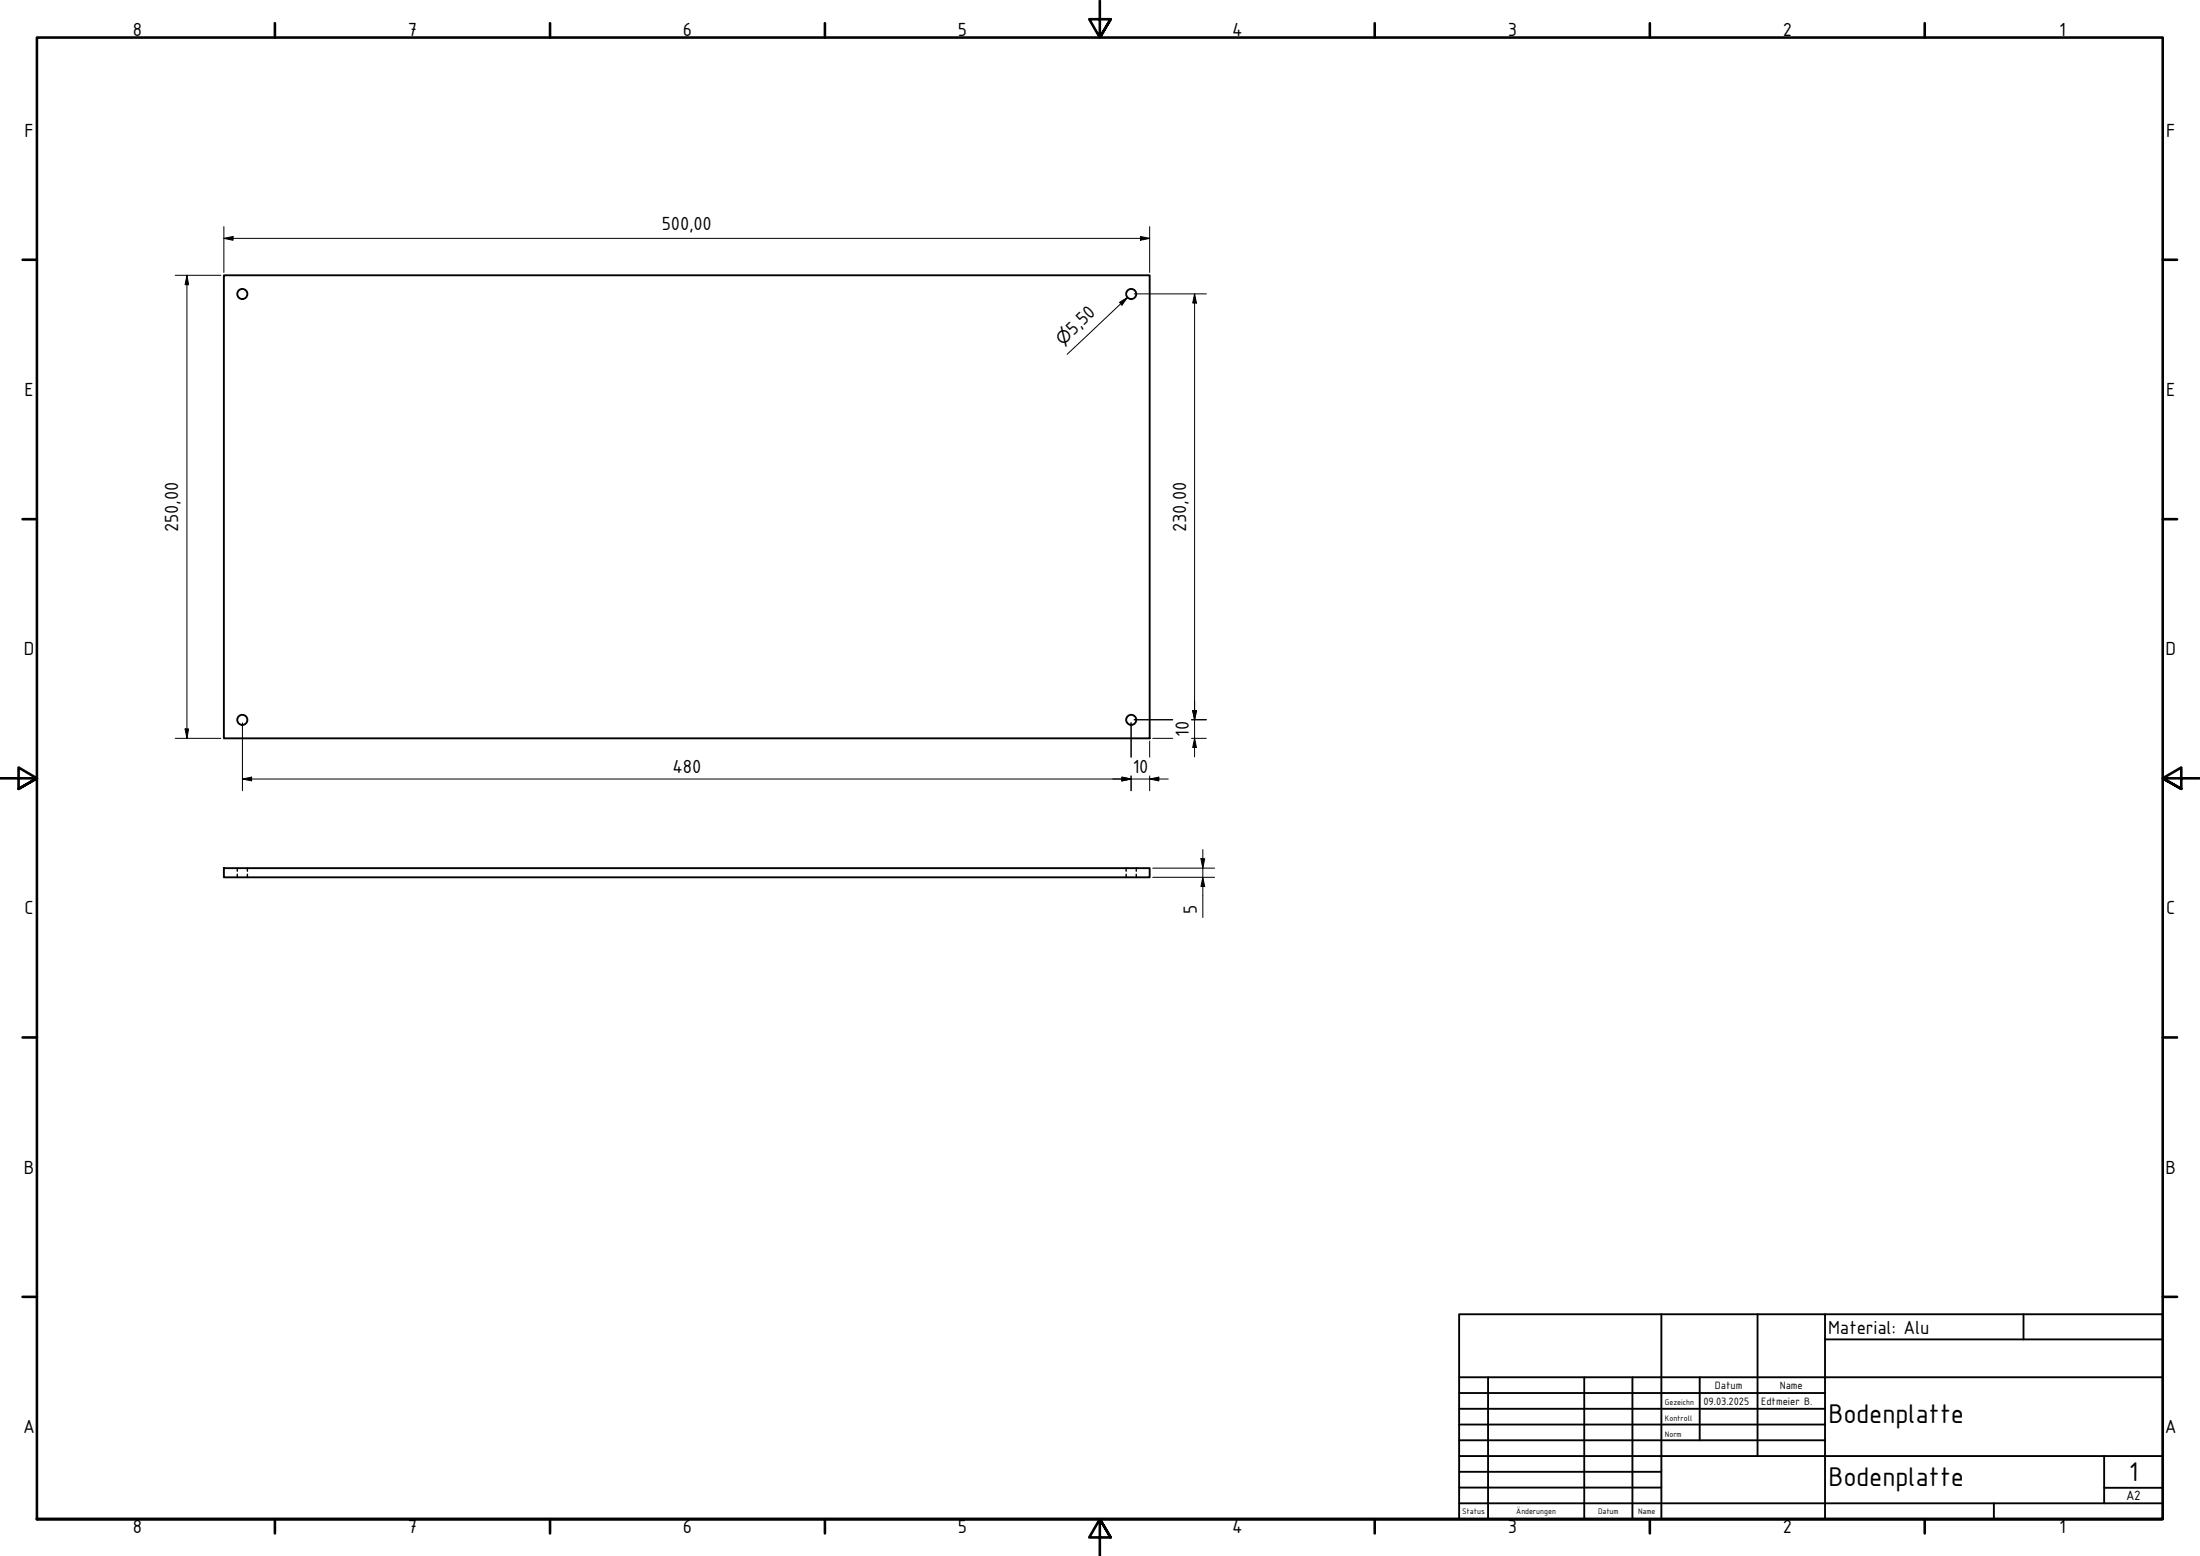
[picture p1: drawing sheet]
<svg xmlns="http://www.w3.org/2000/svg" width="594mm" height="420mm" viewBox="0 0 594 420" stroke-linecap="round" stroke-linejoin="round" font-family="sans-serif">
<!-- layer: Sichtbar (ISO) -->
<g fill="none" stroke="#000" stroke-width=".51">
<path d="M60.5 74.3h250v125.1h-250zM60.5 234.4h250v2.5h-250z"/>
<circle cx="65.4" cy="79.4" r="1.37"/>
<circle cx="305.5" cy="79.4" r="1.37"/>
<circle cx="65.4" cy="194.4" r="1.37"/>
<circle cx="305.5" cy="194.4" r="1.37"/>
</g>
<!-- layer: Verdeckt (ISO) -->
<path d="M64.1 234.4v.8M64.1 236.1v.8M66.8 234.4v.8M66.8 236.1v.8M304.1 234.4v.8M304.1 236.1v.8M306.8 234.4v.8M306.8 236.1v.8" fill="none" stroke="#000" stroke-width=".38"/>
<!-- layer: Rahmen (ISO) -->
<g fill="none" stroke="#000" stroke-width=".7">
<path d="M74.2 6.3v3.8M148.5 6.3v3.8M222.8 6.3v3.8M297 .2v9.9l-2.9-4.9h5.8l-2.9 4.9 2.9-4.9M371.2 6.3v3.8M445.5 6.3v3.8M519.7 6.3v3.8M6.1 70.1h3.9M584 70.1h3.9M6.1 140.2h3.9M584 140.2h3.9M0 210.2h10l-5-3v5.8l5-2.8-5 2.8"/>
<path d="M594 210.2h-10l5-3v5.8l-5-2.8 5 2.8M6.1 280.1h3.9M584 280.1h3.9M6.1 350.2h3.9M584 350.2h3.9M10 410.2v-400.1h574v400.1h-574h574M74.2 410.2v3.9M148.5 410.2v3.9M222.8 410.2v3.9M299.9 415.1l-2.9-4.9 2.9 4.9h-5.8l2.9-4.9v10M371.2 410.2v3.9M445.5 410.2v3.9"/>
<path d="M519.7 410.2v3.9"/>
</g>
<!-- layer: Titel (ISO) -->
<g fill="none" stroke="#000" stroke-width=".51">
<path d="M394 354.9h190v55.3h-190zM448.6 354.9v55.3M474.6 354.9v38.3M492.8 354.9v55.3M546.4 354.9v6.8M394 376.2h98.8M394 371.9h190M401.8 371.9v38.3M427.8 371.9v38.3M440.8 371.9v38.3M459 371.9v17M492.8 361.7h91.2"/>
<path d="M394 380.4h98.8M394 384.7h98.8M394 388.9h98.8M394 393.2h190M394 397.4h54.6M568.2 393.2v12.7M394 405.9h190M394 401.7h54.6M538.4 405.9v4.3M568.2 401.7h15.8"/>
</g>
<g fill="none" stroke="#000" stroke-width=".27">
<path d="M47.3 74.3h12.3M50.5 74.3l.4 2.6h-.9zM50.5 74.3v125.1M60.5 64.4l2.4-.5v1zM60.5 64.4h250M60.5 61.2v12.4M306.3 79.4h19.5M308 63.9l2.5 .5-2.5 .5zM310.5 61.2v12.4M322.6 79.4l.5 2.4h-1zM322.6 79.4v125M302.3 81.6l2.2-1.3-1.5 2.1z"/>
<path d="M304.5 80.3l-16.3 15.4M47.3 199.4h12.3M50 196.8h.9l-.4 2.6zM65.5 195.2v18.3M305.4 195.2v9.2M306.3 194.4h10.4M311.3 199.4h5.4M321.8 199.4h4M321.8 194.4h4M322.1 191.9h1l-.5 2.5zM322.6 199.4l.5 2.4h-1zM65.5 210.4l2.4-.6v1.1z"/>
<path d="M65.5 210.4h250M303 209.8l2.4 .6-2.4 .5zM305.4 209.5v4M310.5 210.4l2.4-.6v1.1zM310.5 200.1v4.3M310.5 209.5v4M311.3 236.9h16.7M311.3 234.4h16.7M324.3 231.9h1l-.5 2.5zM324.8 236.9l.5 2.5h-1zM324.8 229.4v18.4"/>
</g>
<g fill="#000">
<path d="M50.5 74.3l.4 2.6h-.9z" fill-rule="evenodd"/>
<path d="M60.5 64.4l2.4-.5v1z" fill-rule="evenodd"/>
<path d="M308 63.9l2.5 .5-2.5 .5z" fill-rule="evenodd"/>
<path d="M302.3 81.6l2.2-1.3-1.5 2.1z" fill-rule="evenodd"/>
<path d="M322.6 79.4l.5 2.4h-1z" fill-rule="evenodd"/>
<path d="M50 196.8h.9l-.4 2.6z" fill-rule="evenodd"/>
<path d="M322.1 191.9h1l-.5 2.5z" fill-rule="evenodd"/>
<path d="M322.1 191.9h1l-.5 2.5z" fill-rule="evenodd"/>
<path d="M65.5 210.4l2.4-.6v1.1z" fill-rule="evenodd"/>
<path d="M303 209.8l2.4 .6-2.4 .5z" fill-rule="evenodd"/>
<path d="M303 209.8l2.4 .6-2.4 .5z" fill-rule="evenodd"/>
<path d="M310.5 210.4l2.4-.6v1.1z" fill-rule="evenodd"/>
<path d="M322.6 199.4l.5 2.4h-1z" fill-rule="evenodd"/>
<path d="M324.3 231.9h1l-.5 2.5z" fill-rule="evenodd"/>
<path d="M324.8 236.9l.5 2.5h-1z" fill-rule="evenodd"/>
</g>
<g font-size="7.9">
<text x="493.8" y="384.3">Bodenplatte</text>
<text x="493.8" y="401.3">Bodenplatte</text>
<text x="574.9" y="400">1</text>
</g>
<g font-size="5.5">
<text x="35.9" y="9.8">8</text>
<text x="110.2" y="9.8">7</text>
<text x="184.4" y="9.8">6</text>
<text x="258.6" y="9.8">5</text>
<text x="332.7" y="9.8">4</text>
<text x="407.2" y="9.8">3</text>
<text x="481.4" y="9.8">2</text>
<text x="556" y="9.8">1</text>
<text x="6.6" y="36.9">F</text>
<text x="584.9" y="36.9">F</text>
<text x="178.8" y="62.1">500,00</text>
<text x="289.9" y="90.6" transform="rotate(-43 289.9 90.6)">5,50</text>
<text x="6.6" y="106.9">E</text>
<text x="584.9" y="106.9">E</text>
<text x="48.1" y="143.6" transform="rotate(-90 48.1 143.6)">250,00</text>
<text x="320.3" y="143.6" transform="rotate(-90 320.3 143.6)">230,00</text>
<text x="6.5" y="176.9">D</text>
<text x="584.8" y="176.9">D</text>
<text x="321" y="199" transform="rotate(-90 321 199)">10</text>
<text x="181.6" y="208.8">480</text>
<text x="305.9" y="208.8">10</text>
<text x="6.6" y="246.9">C</text>
<text x="323.2" y="246.9" transform="rotate(-90 323.2 246.9)">5</text>
<text x="584.9" y="246.9">C</text>
<text x="6.5" y="316.9">B</text>
<text x="584.8" y="316.9">B</text>
<text x="493.7" y="360.1">Material: Alu</text>
<text x="6.3" y="386.9">A</text>
<text x="584.6" y="386.9">A</text>
<text x="35.9" y="414.1">8</text>
<text x="110.2" y="414.1">7</text>
<text x="184.4" y="414.1">6</text>
<text x="258.6" y="414.1">5</text>
<text x="332.7" y="414.1">4</text>
<text x="407.2" y="414.1">3</text>
<text x="481.4" y="414.1">2</text>
<text x="556" y="414.1">1</text>
</g>
<text font-size="4.6" x="287" y="93.3" transform="rotate(-43 287 93.3)">⌀</text>
<text font-size="3.9" x="574.1" y="405.1">A2</text>
<g font-size="3.1">
<text x="463.1" y="375.1">Datum</text>
<text x="480.6" y="375.1">Name</text>
<text x="460" y="379.4">09.03.2025</text>
<text x="475.6" y="379.4">Edtmeier B.</text>
</g>
<g font-size="2.3">
<text x="449.6" y="379.4">Gezeichn</text>
<text x="449.6" y="383.6">Kontroll</text>
<text x="449.6" y="387.9">Norm</text>
<text x="394.8" y="408.8">Status</text>
<text x="409.4" y="408.8">Änderungen</text>
<text x="431.5" y="408.8">Datum</text>
<text x="442.4" y="408.8">Name</text>
</g>
</svg>
